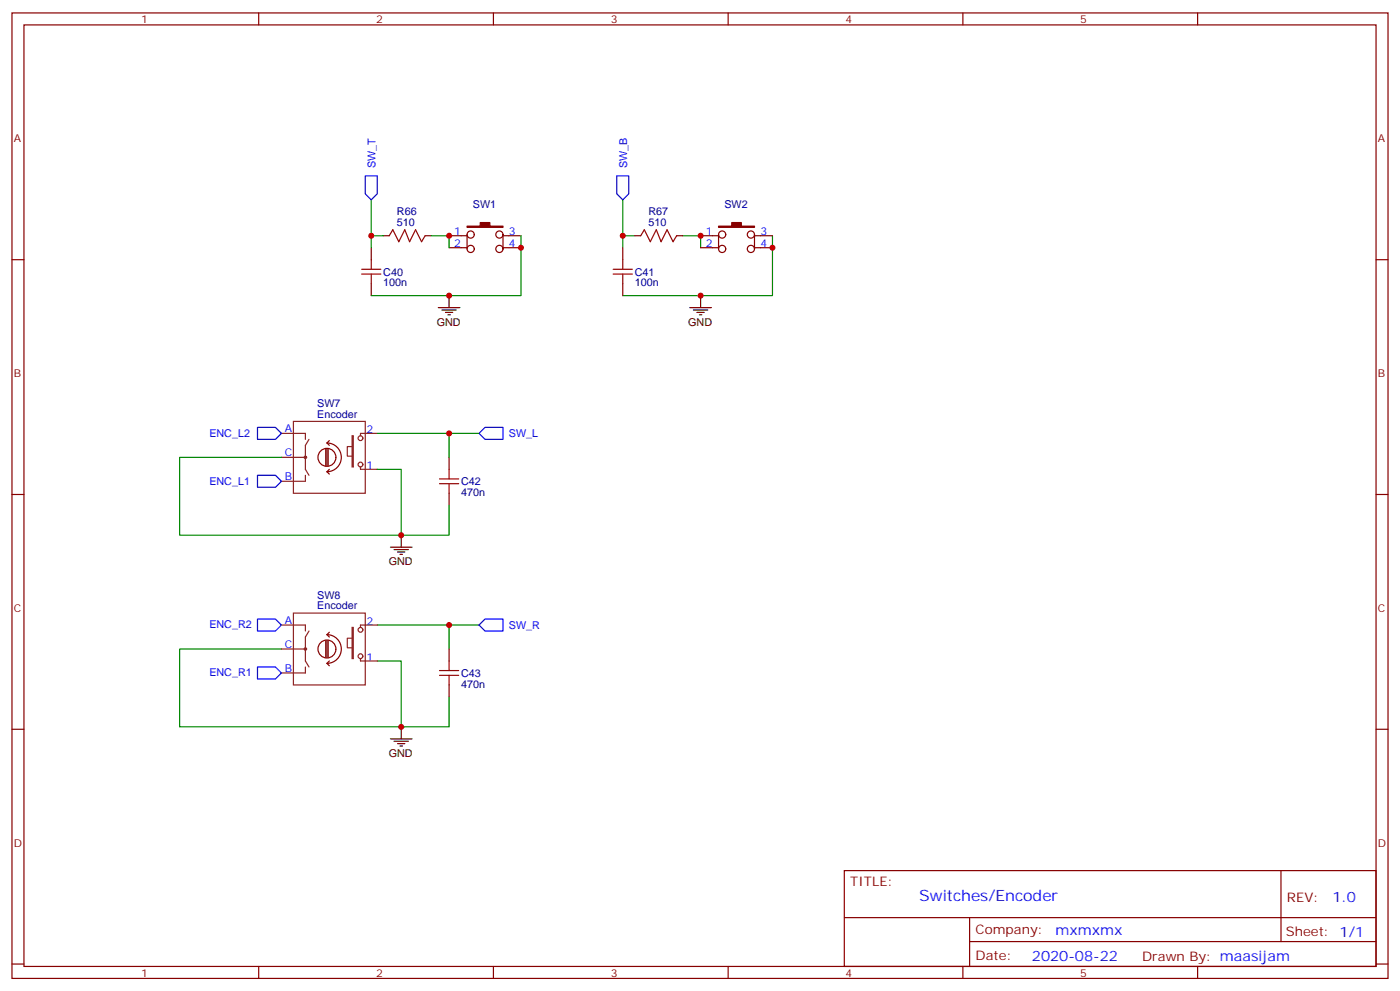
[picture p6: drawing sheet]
<svg xmlns="http://www.w3.org/2000/svg" width="412mm" height="292mm" viewBox="0 0 412 292" stroke-linecap="round" stroke-linejoin="round" font-family="sans-serif">
<g fill="none" stroke="#870000" stroke-width=".35">
<path d="M3.5 3.8h405.4v284.3h-405.4zM7.1 7.3h398.2v277.3h-398.2zM76.2 3.8v3.5M145.3 3.8v3.5M214.5 3.8v3.5M283.6 3.8v3.5M352.8 3.8v3.5M3.5 76.5h3.6M109.4 73v3.5M112.9 69.4h1.8M125.2 69.4h1.8M132.3 69.4h5.3"/>
<path d="M132.3 73h5.3M137.6 69.1v4.2M148.2 69.4h5.3M148.2 73h5.3M148.2 69.1v4.2M183.4 73v3.5M187 69.4h1.7M199.3 69.4h1.8M206.4 69.4h5.3M206.4 73h5.3M211.7 69.1v4.2M222.2 69.4h5.3"/>
<path d="M222.2 73h5.3M222.2 69.1v4.2M405.3 76.5h3.6M109.4 83.5v3.6M183.4 83.5v3.6M132.3 134.7v3.5M3.5 145.6h3.6M132.3 145.3v3.5M405.3 145.6h3.6M132.3 191.1v3.6M3.5 214.8h3.6M132.3 201.7v3.5"/>
<path d="M405.3 214.8h3.6M248.7 256.4h156.6v28.2h-156.6zM377.3 256.4v20.9M248.7 270.2h156.5M285.6 277.3h119.6M285.6 270.2v14.2M3.5 283.9h3.6M76.2 284.6v3.5M145.3 284.6v3.5M214.5 284.6v3.5M283.6 284.6v3.5M352.8 284.6v3.5"/>
<path d="M405.3 283.9h3.6"/>
<circle cx="138.6" cy="69.1" r="1.06"/>
<circle cx="138.6" cy="73.3" r="1.06"/>
<circle cx="147.1" cy="69.1" r="1.06"/>
<circle cx="147.1" cy="73.3" r="1.06"/>
<circle cx="212.7" cy="69.1" r="1.06"/>
<circle cx="212.7" cy="73.3" r="1.06"/>
<circle cx="221.2" cy="69.1" r="1.06"/>
<circle cx="221.2" cy="73.3" r="1.06"/>
</g>
<g fill="#870000" stroke="#870000" stroke-width=".35">
<path d="M137.6 66.6h3.9v-1.1h2.8v1.1h3.9v.4h-10.6z"/>
<path d="M211.7 66.6h3.8v-1.1h2.9v1.1h3.8v.4h-10.5z"/>
</g>
<g fill="none" stroke="#a10000" stroke-width=".35">
<path d="M106.5 79.3h5.7M109.4 76.5v2.8M114.7 69.4l1-1.7 1.8 3.5 1.7-3.5 1.4 3.5 1.8-3.5 1.8 3.5 1-1.8M180.6 79.3h5.7M183.4 76.5v2.8M188.7 69.4l1.1-1.7 1.8 3.5 1.7-3.5 1.4 3.5 1.8-3.5 1.8 3.5 1-1.8M106.5 80.7h5.7M109.4 80.7v2.8M180.6 80.7h5.7M183.4 80.7v2.8M132.3 138.2v2.8M129.5 142.5h5.6"/>
<path d="M129.5 141h5.6M132.3 142.5v2.8M129.5 198.9h5.6M129.5 197.5h5.6M132.3 194.7v2.8M132.3 198.9v2.8"/>
</g>
<g fill="none" stroke="#008700" stroke-width=".35">
<path d="M109.4 58.8v10.6M183.4 58.8v10.6M112.9 69.4h-3.5v3.6M127 69.4h5.3v3.6M153.5 69.4v17.7h-44.1M187 69.4h-3.6v3.6M201.1 69.4h5.3v3.6M227.5 69.4v17.7h-44.1M82.9 134.7h-30v22.9h65.3v-19.4h-7.1M111.1 127.6h21.2v7.1M132.3 127.6h8.8M132.3 148.8v8.8h-14.1"/>
<path d="M82.9 191.1h-30v23h65.3v-19.4h-7.1M111.1 184.1h21.2v7M132.3 184.1h8.8M132.3 205.2v8.9h-14.1"/>
</g>
<g fill="none" stroke="#000" stroke-width=".35">
<path d="M129.1 90.6h6.4M130.2 91.3h4.2M131.2 92h2.1M131.9 92.7h.7M132.3 87.1v3.5M203.2 90.6h6.3M204.3 91.3h4.2M205.3 92h2.1M206 92.7h.7M206.4 87.1v3.5M118.2 157.6v3.5M115 161.1h6.4"/>
<path d="M116.1 161.9h4.2M117.1 162.6h2.1M117.8 163.3h.7M115 217.6h6.4M116.1 218.3h4.2M117.1 219h2.1M117.8 219.7h.7M118.2 214.1v3.5"/>
</g>
<path d="M107.6 51.8h3.5v5.3l-1.7 1.7-1.8-1.7zM181.7 51.8h3.5v5.3l-1.8 1.7-1.7-1.7zM75.8 125.9h5.3l1.8 1.7-1.8 1.8h-5.3zM75.8 140h5.3l1.8 1.7-1.8 1.8h-5.3zM141.1 127.6l1.8-1.7h5.3v3.5h-5.3zM75.8 196.4h5.3l1.8 1.8-1.8 1.8h-5.3zM75.8 182.3h5.3l1.8 1.8-1.8 1.7h-5.3zM141.1 184.1l1.8-1.8h5.3v3.5h-5.3z" fill="none" stroke="#00f" stroke-width=".35"/>
<g fill="none" stroke="#8c2424" stroke-width=".35">
<path d="M82.9 127.6h7.1v1.8M82.9 134.7h7.1M86.4 124.1h21.2v21.2h-21.2zM90 140v1.7h-7.1M91 129.4l-1 1.8v7l1 1.8M103.7 128.3h.4v9.2h-.4zM103.7 131.5h-1.4v2.8h1.4M106.2 137.5v.7h4.9M111.1 127.6h-4.9v.7M82.9 184.1h7.1v1.7M82.9 191.1h7.1M86.4 180.6h21.2v21.1h-21.2z"/>
<path d="M90 196.4v1.8h-7.1M91 185.8l-1 1.8v7.1l1 1.7M103.7 184.8h.4v9.2h-.4zM103.7 188h-1.4v2.8h1.4M106.2 194v.7h4.9M111.1 184.1h-4.9v.7"/>
<circle cx="90" cy="134.7" r=".35"/>
<circle cx="106.2" cy="136.8" r=".71"/>
<circle cx="106.2" cy="129" r=".71"/>
<circle cx="90" cy="191.1" r=".35"/>
<circle cx="106.2" cy="193.3" r=".71"/>
<circle cx="106.2" cy="185.5" r=".71"/>
</g>
<g fill="none" stroke="#850000" stroke-width=".35">
<path d="M96 132.2v5M96.3 130.5a4.2 4.2 0 0 1 4.2 4.2 4.2 4.2 0 0 1-4.2 4.2M96.3 138.9l.7 .7M96.3 132.2v5M96.3 130.5l.7 .7M96.7 132.2v5M97 138.2l-.7 .7M97 129.8l-.7 .7M99 134.7a2.65 2.65 0 0 0-3.8-2.4 2.65 2.65 0 0 0-.6 4.4 2.65 2.65 0 0 0 4.3-1.3l.1-.6M96 188.7v4.9M96.3 186.9a4.2 4.2 0 0 1 4.2 4.2 4.2 4.2 0 0 1-4.2 4.3M96.3 188.7v4.9"/>
<path d="M96.3 195.4l.7 .7M96.3 186.9l.7 .7M96.7 188.7v4.9M97 194.7l-.7 .7M97 186.2l-.7 .7M99 191.1a2.65 2.65 0 0 0-3.8-2.4 2.65 2.65 0 0 0-.6 4.4 2.65 2.65 0 0 0 4.3-1.3l.1-.5"/>
</g>
<g fill="#c00">
<circle cx="132.3" cy="69.4" r=".88"/>
<circle cx="153.5" cy="73" r=".88"/>
<circle cx="132.3" cy="87.1" r=".88"/>
<circle cx="109.4" cy="69.4" r=".88"/>
<circle cx="183.4" cy="69.4" r=".88"/>
<circle cx="206.4" cy="87.1" r=".88"/>
<circle cx="227.5" cy="73" r=".88"/>
<circle cx="206.4" cy="69.4" r=".88"/>
<circle cx="118.2" cy="157.6" r=".88"/>
<circle cx="132.3" cy="127.6" r=".88"/>
<circle cx="132.3" cy="184.1" r=".88"/>
<circle cx="118.2" cy="214.1" r=".88"/>
</g>
<text font-size="4.6" fill="#00f" x="270.8" y="265.4">Switches/Encoder</text>
<g font-size="4.2" fill="#00f">
<text x="392.5" y="265.7">1.0</text>
<text x="310.9" y="275.2">mxmxmx</text>
<text x="304" y="283">2020-08-22</text>
</g>
<g font-size="3.9" fill="#800">
<text x="250.5" y="261">TITLE:</text>
<text x="379.1" y="265.7">REV:</text>
<text x="287.4" y="275.2">Company:</text>
<text x="378.7" y="275.8">Sheet: 1/1</text>
<text x="287.4" y="282.9">Date:</text>
<text x="336.4" y="282.9">Drawn By: maasijam</text>
</g>
<g font-size="3.2" fill="#800">
<text x="41.6" y="6.8">1</text>
<text x="110.8" y="6.8">2</text>
<text x="179.9" y="6.8">3</text>
<text x="249.1" y="6.8">4</text>
<text x="318.2" y="6.8">5</text>
<text x="4.1" y="41.9">A</text>
<text x="405.9" y="41.9">A</text>
<text x="4.1" y="111.1">B</text>
<text x="405.9" y="111.1">B</text>
<text x="4.1" y="180.2">C</text>
<text x="405.9" y="180.2">C</text>
<text x="4.1" y="249.3">D</text>
<text x="405.9" y="249.3">D</text>
<text x="41.6" y="287.6">1</text>
<text x="110.8" y="287.6">2</text>
<text x="179.9" y="287.6">3</text>
<text x="249.1" y="287.6">4</text>
<text x="318.2" y="287.6">5</text>
</g>
<g font-size="3.2" fill="#00f">
<text x="110.7" y="49.6" transform="rotate(-90 110.7 49.6)">SW_T</text>
<text x="184.7" y="49.6" transform="rotate(-90 184.7 49.6)">SW_B</text>
<text x="133.8" y="69.1">1</text>
<text x="149.9" y="69.1">3</text>
<text x="207.9" y="69.1">1</text>
<text x="224" y="69.1">3</text>
<text x="133.8" y="72.6">2</text>
<text x="149.9" y="72.6">4</text>
<text x="207.9" y="72.6">2</text>
<text x="224" y="72.6">4</text>
<text x="61.7" y="128.6">ENC_L2</text>
<text x="83.9" y="127.3">A</text>
<text x="107.9" y="127.6">2</text>
<text x="149.9" y="128.8">SW_L</text>
<text x="83.9" y="134.3">C</text>
<text x="61.7" y="142.7">ENC_L1</text>
<text x="83.9" y="141.4">B</text>
<text x="107.9" y="138.2">1</text>
<text x="61.7" y="185.1">ENC_R2</text>
<text x="83.9" y="183.7">A</text>
<text x="107.9" y="184.1">2</text>
<text x="149.9" y="185.2">SW_R</text>
<text x="83.9" y="190.8">C</text>
<text x="83.9" y="197.8">B</text>
<text x="107.9" y="194.7">1</text>
<text x="61.7" y="199.2">ENC_R1</text>
</g>
<g font-size="3.2" fill="#000080">
<text x="116.9" y="63.4">R66</text>
<text x="139.3" y="61.3">SW1</text>
<text x="191" y="63.4">R67</text>
<text x="213.4" y="61.3">SW2</text>
<text x="116.9" y="66.6">510</text>
<text x="191" y="66.6">510</text>
<text x="112.9" y="81.2">C40</text>
<text x="187" y="81.2">C41</text>
<text x="112.9" y="84.3">100n</text>
<text x="187" y="84.3">100n</text>
<text x="93.5" y="119.9">SW7</text>
<text x="93.4" y="123">Encoder</text>
<text x="135.8" y="142.9">C42</text>
<text x="135.8" y="146.1">470n</text>
<text x="93.4" y="179.5">Encoder</text>
<text x="93.5" y="176.3">SW8</text>
<text x="135.8" y="202.5">470n</text>
<text x="135.8" y="199.3">C43</text>
</g>
<g font-size="3.2">
<text x="128.6" y="95.9">GND</text>
<text x="202.7" y="95.9">GND</text>
<text x="114.5" y="166.4">GND</text>
<text x="114.5" y="222.9">GND</text>
</g>
</svg>
